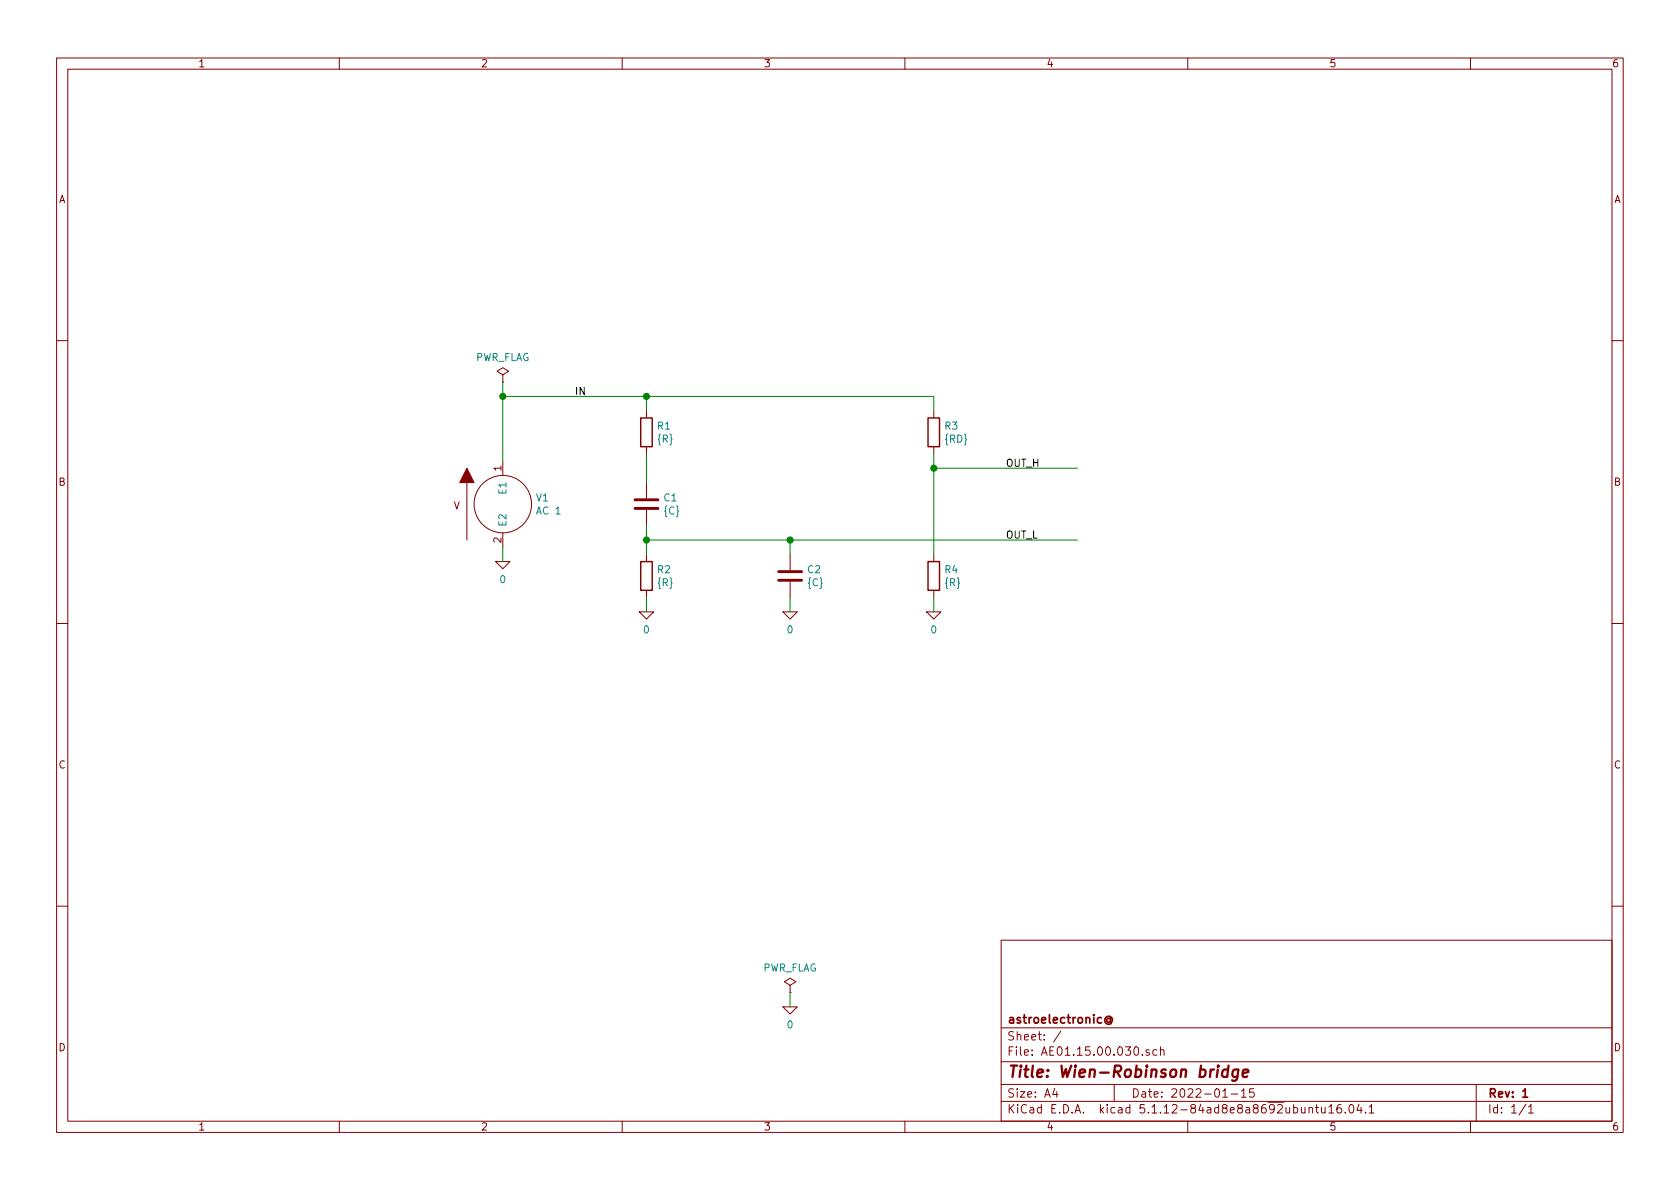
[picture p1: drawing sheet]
EESchema Schematic File Version 4
EELAYER 30 0
EELAYER END
$Descr A4 11693 8268
encoding utf-8
Sheet 1 1
Title "Wien-Robinson bridge"
Date "2022-01-15"
Rev "1"
Comp "astroelectronic@"
Comment1 ""
Comment2 ""
Comment3 ""
Comment4 ""
$EndDescr
$Comp
L pspice:VSOURCE V1
U 1 1
P 3500 3500
F 0 "V1" H 3728 3546 50  0000 L CNN
F 1 "AC 1" H 3728 3455 50  0000 L CNN
F 2 "" H 3500 3500 50  0001 C CNN
F 3 "~" H 3500 3500 50  0001 C CNN
	1    3500 3500
	1    0    0    -1  
$EndComp
Wire Wire Line
	3500 3900 3500 3800
$Comp
L pspice:0 #GND01
U 1 1
P 3500 3900
F 0 "#GND01" H 3500 3800 50  0001 C CNN
F 1 "0" H 3500 3777 50  0000 C CNN
F 2 "" H 3500 3900 50  0001 C CNN
F 3 "~" H 3500 3900 50  0001 C CNN
	1    3500 3900
	1    0    0    -1  
$EndComp
Wire Wire Line
	3500 3200 3500 2750
$Comp
L pspice:0 #GND04
U 1 1
P 5500 7000
F 0 "#GND04" H 5500 6900 50  0001 C CNN
F 1 "0" H 5500 6877 50  0000 C CNN
F 2 "" H 5500 7000 50  0001 C CNN
F 3 "~" H 5500 7000 50  0001 C CNN
	1    5500 7000
	1    0    0    -1  
$EndComp
Wire Wire Line
	5500 7000 5500 6900
$Comp
L power:PWR_FLAG #FLG02
U 1 1
P 5500 6900
F 0 "#FLG02" H 5500 6975 50  0001 C CNN
F 1 "PWR_FLAG" H 5500 7073 50  0000 C CNN
F 2 "" H 5500 6900 50  0001 C CNN
F 3 "~" H 5500 6900 50  0001 C CNN
	1    5500 6900
	1    0    0    -1  
$EndComp
$Comp
L Device:R R1
U 1 1
P 4500 3000
F 0 "R1" H 4570 3046 50  0000 L CNN
F 1 "{R}" H 4570 2955 50  0000 L CNN
F 2 "" V 4430 3000 50  0001 C CNN
F 3 "~" H 4500 3000 50  0001 C CNN
	1    4500 3000
	1    0    0    -1  
$EndComp
$Comp
L Device:C C1
U 1 1
P 4500 3500
F 0 "C1" H 4615 3546 50  0000 L CNN
F 1 "{C}" H 4615 3455 50  0000 L CNN
F 2 "" H 4538 3350 50  0001 C CNN
F 3 "~" H 4500 3500 50  0001 C CNN
	1    4500 3500
	1    0    0    -1  
$EndComp
$Comp
L Device:R R2
U 1 1
P 4500 4000
F 0 "R2" H 4570 4046 50  0000 L CNN
F 1 "{R}" H 4570 3955 50  0000 L CNN
F 2 "" V 4430 4000 50  0001 C CNN
F 3 "~" H 4500 4000 50  0001 C CNN
	1    4500 4000
	1    0    0    -1  
$EndComp
$Comp
L Device:C C2
U 1 1
P 5500 4000
F 0 "C2" H 5615 4046 50  0000 L CNN
F 1 "{C}" H 5615 3955 50  0000 L CNN
F 2 "" H 5538 3850 50  0001 C CNN
F 3 "~" H 5500 4000 50  0001 C CNN
	1    5500 4000
	1    0    0    -1  
$EndComp
$Comp
L Device:R R4
U 1 1
P 6500 4000
F 0 "R4" H 6570 4046 50  0000 L CNN
F 1 "{R}" H 6570 3955 50  0000 L CNN
F 2 "" V 6430 4000 50  0001 C CNN
F 3 "~" H 6500 4000 50  0001 C CNN
	1    6500 4000
	1    0    0    -1  
$EndComp
$Comp
L Device:R R3
U 1 1
P 6500 3000
F 0 "R3" H 6570 3046 50  0000 L CNN
F 1 "{RD}" H 6570 2955 50  0000 L CNN
F 2 "" V 6430 3000 50  0001 C CNN
F 3 "~" H 6500 3000 50  0001 C CNN
	1    6500 3000
	1    0    0    -1  
$EndComp
Wire Wire Line
	4500 4250 4500 4150
Wire Wire Line
	5500 4250 5500 4150
Wire Wire Line
	6500 4250 6500 4150
$Comp
L pspice:0 #GND02
U 1 1
P 4500 4250
F 0 "#GND02" H 4500 4150 50  0001 C CNN
F 1 "0" H 4500 4127 50  0000 C CNN
F 2 "" H 4500 4250 50  0001 C CNN
F 3 "~" H 4500 4250 50  0001 C CNN
	1    4500 4250
	1    0    0    -1  
$EndComp
$Comp
L pspice:0 #GND03
U 1 1
P 5500 4250
F 0 "#GND03" H 5500 4150 50  0001 C CNN
F 1 "0" H 5500 4127 50  0000 C CNN
F 2 "" H 5500 4250 50  0001 C CNN
F 3 "~" H 5500 4250 50  0001 C CNN
	1    5500 4250
	1    0    0    -1  
$EndComp
$Comp
L pspice:0 #GND05
U 1 1
P 6500 4250
F 0 "#GND05" H 6500 4150 50  0001 C CNN
F 1 "0" H 6500 4127 50  0000 C CNN
F 2 "" H 6500 4250 50  0001 C CNN
F 3 "~" H 6500 4250 50  0001 C CNN
	1    6500 4250
	1    0    0    -1  
$EndComp
Wire Wire Line
	4500 3350 4500 3150
Wire Wire Line
	4500 3850 4500 3750
Wire Wire Line
	4500 3750 5500 3750
Wire Wire Line
	5500 3750 5500 3850
Connection ~ 4500 3750
Wire Wire Line
	4500 3750 4500 3650
Wire Wire Line
	5500 3750 7500 3750
Connection ~ 5500 3750
Wire Wire Line
	6500 3850 6500 3250
Wire Wire Line
	4500 2850 4500 2750
Wire Wire Line
	4500 2750 6500 2750
Wire Wire Line
	6500 2750 6500 2850
Wire Wire Line
	3500 2750 4500 2750
Connection ~ 4500 2750
Wire Wire Line
	6500 3250 7500 3250
Connection ~ 6500 3250
Wire Wire Line
	6500 3250 6500 3150
Text Label 4000 2750 0    50   ~ 0
IN
Text Label 7000 3750 0    50   ~ 0
OUT_L
Text Label 7000 3250 0    50   ~ 0
OUT_H
Wire Wire Line
	3500 2650 3500 2750
Connection ~ 3500 2750
$Comp
L power:PWR_FLAG #FLG01
U 1 1
P 3500 2650
F 0 "#FLG01" H 3500 2725 50  0001 C CNN
F 1 "PWR_FLAG" H 3500 2823 50  0000 C CNN
F 2 "" H 3500 2650 50  0001 C CNN
F 3 "~" H 3500 2650 50  0001 C CNN
	1    3500 2650
	1    0    0    -1  
$EndComp
$EndSCHEMATC
